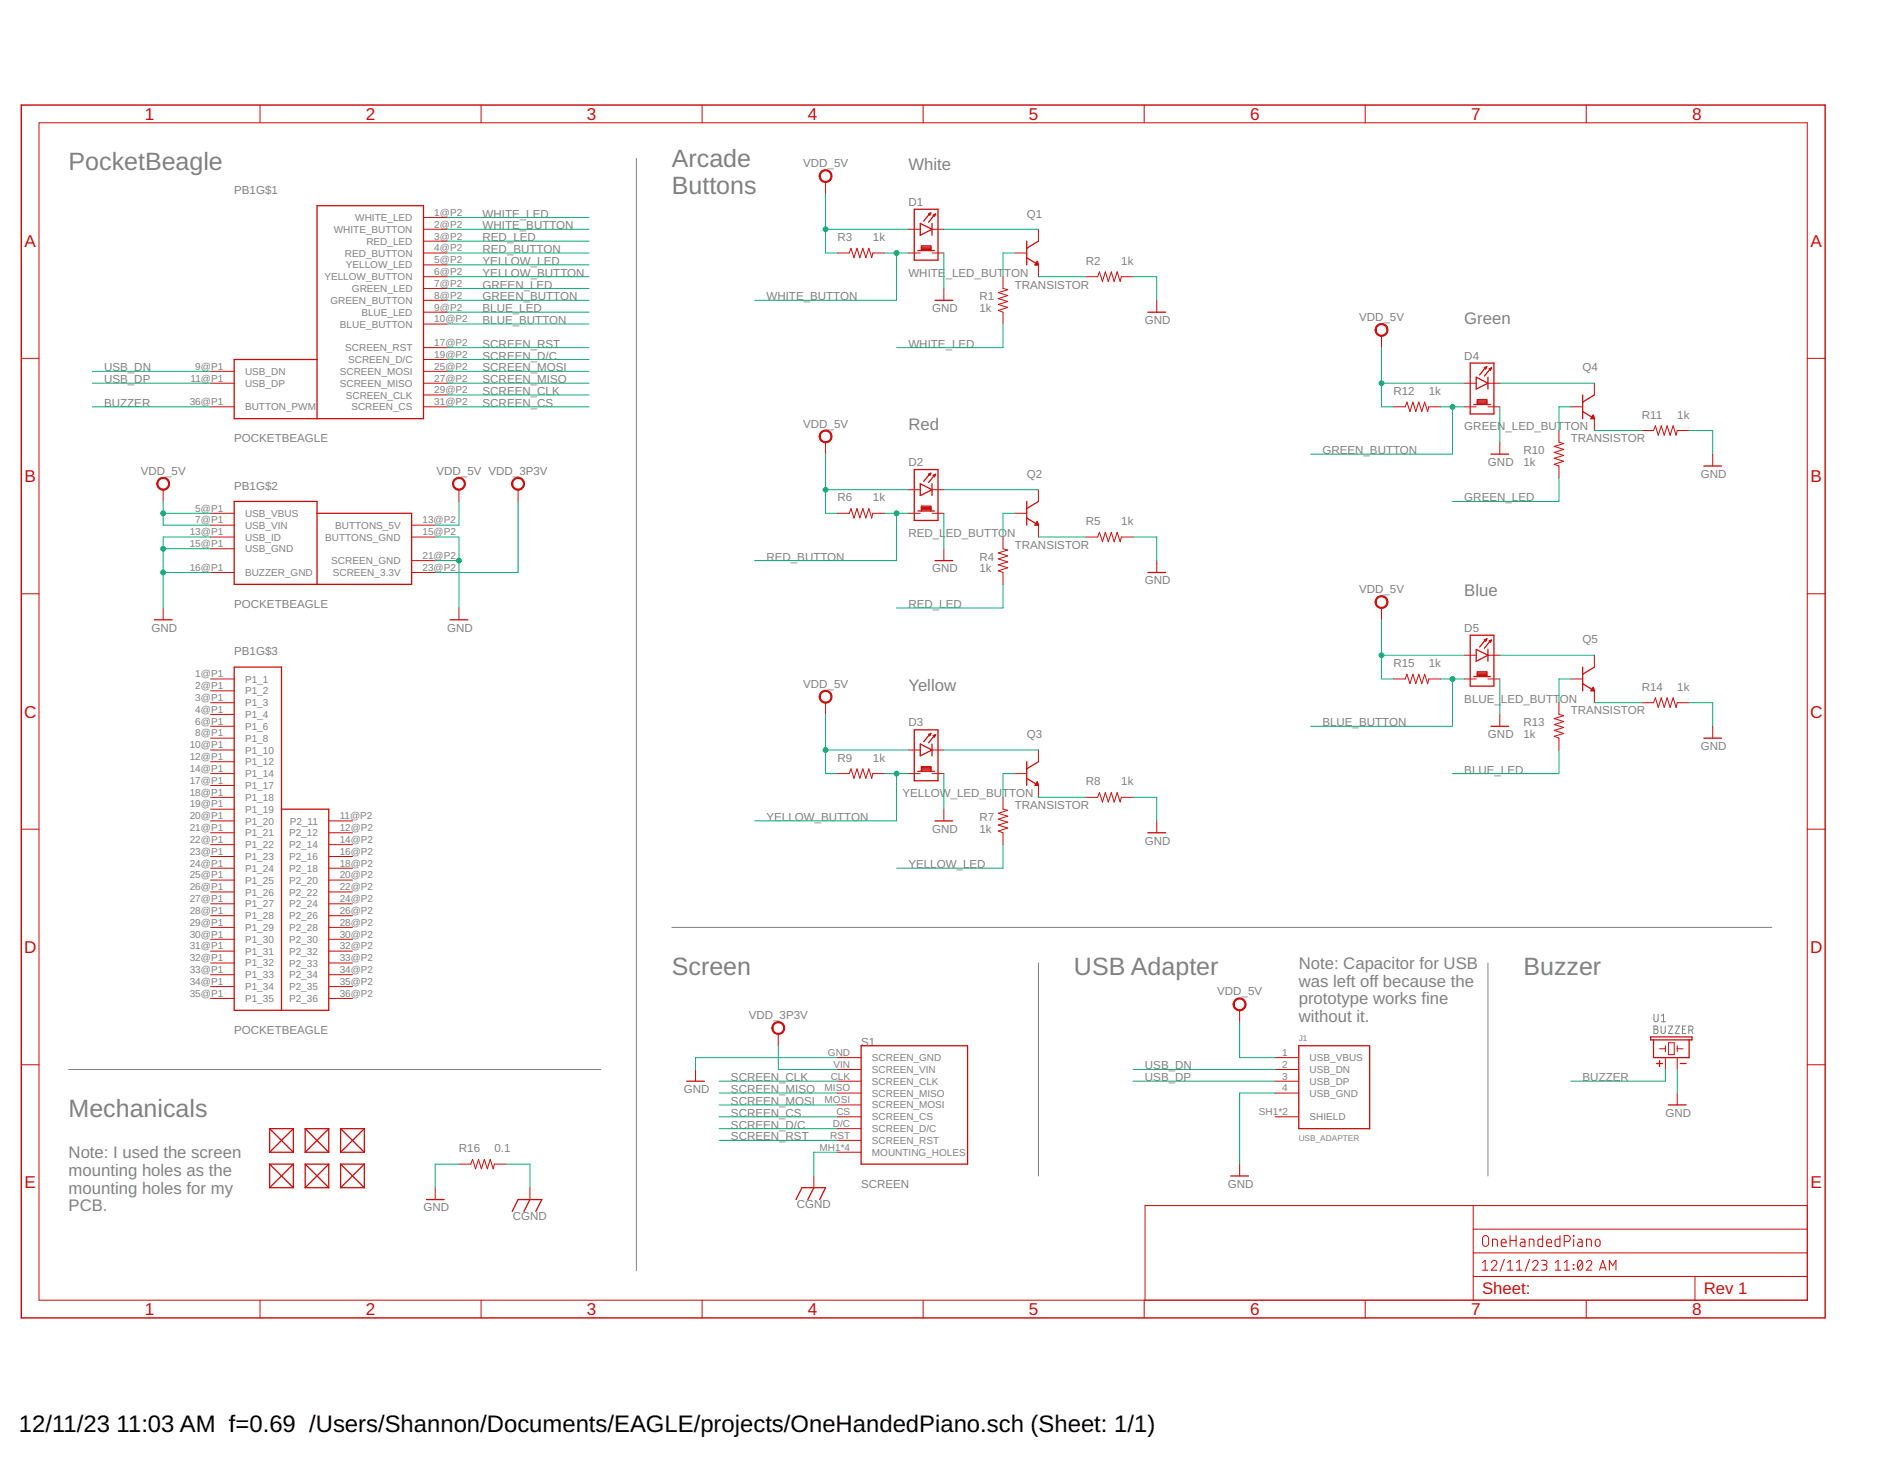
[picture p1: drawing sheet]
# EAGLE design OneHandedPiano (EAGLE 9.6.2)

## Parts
D1  WHITE_LED_BUTTON  LED_BUTTON  [LED_BUTTON]
D2  RED_LED_BUTTON  LED_BUTTON  [LED_BUTTON]
D3  YELLOW_LED_BUTTON  LED_BUTTON  [LED_BUTTON]
D4  GREEN_LED_BUTTON  LED_BUTTON  [LED_BUTTON]
D5  BLUE_LED_BUTTON  LED_BUTTON  [LED_BUTTON]
FUD1  FIDUCIAL  [FIDUCIAL_40MIL]
FUD2  FIDUCIAL  [FIDUCIAL_40MIL]
FUD3  FIDUCIAL  [FIDUCIAL_40MIL]
FUD4  FIDUCIAL  [FIDUCIAL_40MIL]
FUD5  FIDUCIAL  [FIDUCIAL_40MIL]
FUD6  FIDUCIAL  [FIDUCIAL_40MIL]
J1  USB_ADAPTER  [USB_ADAPTER]
PB1  POCKETBEAGLE  [POCKETBEAGLE]
Q1  TRANSISTOR  [TRANSISTOR]
Q2  TRANSISTOR  [TRANSISTOR]
Q3  TRANSISTOR  [TRANSISTOR]
Q4  TRANSISTOR  [TRANSISTOR]
Q5  TRANSISTOR  [TRANSISTOR]
R1  1k  R_R0603  [R0603]
R2  1k  R_R0603  [R0603]
R3  1k  R_R0603  [R0603]
R4  1k  R_R0603  [R0603]
R5  1k  R_R0603  [R0603]
R6  1k  R_R0603  [R0603]
R7  1k  R_R0603  [R0603]
R8  1k  R_R0603  [R0603]
R9  1k  R_R0603  [R0603]
R10  1k  R_R0603  [R0603]
R11  1k  R_R0603  [R0603]
R12  1k  R_R0603  [R0603]
R13  1k  R_R0603  [R0603]
R14  1k  R_R0603  [R0603]
R15  1k  R_R0603  [R0603]
R16  0.1  R_R0805  [R0805]
S1  SCREEN  [SCREEN]
U1  BUZZER  [BUZZER_6.5MM]

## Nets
BLUE_BUTTON: D5.BUTTON1 PB1.10@P2(BLUE_BUTTON) R15.2
BLUE_LED: PB1.9@P2(BLUE_LED) R13.1
BUZZER: PB1.36@P1(BUTTON_PWM) U1.+
CGND: R16.2 S1.MH1(MOUNTING_HOLES) S1.MH2(MOUNTING_HOLES) S1.MH3(MOUNTING_HOLES) S1.MH4(MOUNTING_HOLES)
GND: D1.BUTTON2 D2.BUTTON2 D3.BUTTON2 D4.BUTTON2 D5.BUTTON2 J1.4(USB_GND) PB1.13@P1(USB_ID) PB1.15@P1(USB_GND) PB1.15@P2(BUTTONS_GND) PB1.16@P1(BUZZER_GND) PB1.21@P2(SCREEN_GND) R2.2 R5.2 R8.2 R11.2 R14.2 R16.1 S1.GND(SCREEN_GND) U1.-
GREEN_BUTTON: D4.BUTTON1 PB1.8@P2(GREEN_BUTTON) R12.2
GREEN_LED: PB1.7@P2(GREEN_LED) R10.1
N$1: D1.CATHODE Q1.COLLECTOR
N$2: Q1.BASE R1.2
N$3: Q1.EMITTER R2.1
N$4: D2.CATHODE Q2.COLLECTOR
N$5: Q2.BASE R4.2
N$6: Q2.EMITTER R5.1
N$7: D3.CATHODE Q3.COLLECTOR
N$8: Q3.BASE R7.2
N$9: Q3.EMITTER R8.1
N$10: D4.CATHODE Q4.COLLECTOR
N$11: Q4.BASE R10.2
N$12: Q4.EMITTER R11.1
N$13: D5.CATHODE Q5.COLLECTOR
N$14: Q5.BASE R13.2
N$15: Q5.EMITTER R14.1
RED_BUTTON: D2.BUTTON1 PB1.4@P2(RED_BUTTON) R6.2
RED_LED: PB1.3@P2(RED_LED) R4.1
SCREEN_CLK: PB1.29@P2(SCREEN_CLK) S1.CLK(SCREEN_CLK)
SCREEN_CS: PB1.31@P2(SCREEN_CS) S1.CS(SCREEN_CS)
SCREEN_D/C: PB1.19@P2(SCREEN_D/C) S1.D/C(SCREEN_D/C)
SCREEN_MISO: PB1.27@P2(SCREEN_MISO) S1.MISO(SCREEN_MISO)
SCREEN_MOSI: PB1.25@P2(SCREEN_MOSI) S1.MOSI(SCREEN_MOSI)
SCREEN_RST: PB1.17@P2(SCREEN_RST) S1.RST(SCREEN_RST)
USB_DN: J1.2(USB_DN) PB1.9@P1(USB_DN)
USB_DP: J1.3(USB_DP) PB1.11@P1(USB_DP)
VDD_3P3V: PB1.23@P2(SCREEN_3.3V) S1.VIN(SCREEN_VIN)
VDD_5V: D1.ANODE D2.ANODE D3.ANODE D4.ANODE D5.ANODE J1.1(USB_VBUS) PB1.5@P1(USB_VBUS) PB1.7@P1(USB_VIN) PB1.13@P2(BUTTONS_5V) R3.1 R6.1 R9.1 R12.1 R15.1
WHITE_BUTTON: D1.BUTTON1 PB1.2@P2(WHITE_BUTTON) R3.2
WHITE_LED: PB1.1@P2(WHITE_LED) R1.1
YELLOW_BUTTON: D3.BUTTON1 PB1.6@P2(YELLOW_BUTTON) R9.2
YELLOW_LED: PB1.5@P2(YELLOW_LED) R7.1
Unconnected: FUD1.P$1 FUD2.P$1 FUD3.P$1 FUD4.P$1 FUD5.P$1 FUD6.P$1 J1.SH1(SHIELD) J1.SH2(SHIELD) PB1.1@P1(P1_1) PB1.2@P1(P1_2) PB1.3@P1(P1_3) PB1.4@P1(P1_4) PB1.6@P1(P1_6) PB1.8@P1(P1_8) PB1.10@P1(P1_10) PB1.11@P2(P2_11) PB1.12@P1(P1_12) PB1.12@P2(P2_12) PB1.14@P1(P1_14) PB1.14@P2(P2_14) PB1.16@P2(P2_16) PB1.17@P1(P1_17) PB1.18@P1(P1_18) PB1.18@P2(P2_18) PB1.19@P1(P1_19) PB1.20@P1(P1_20) PB1.20@P2(P2_20) PB1.21@P1(P1_21) PB1.22@P1(P1_22) PB1.22@P2(P2_22) PB1.23@P1(P1_23) PB1.24@P1(P1_24) PB1.24@P2(P2_24) PB1.25@P1(P1_25) PB1.26@P1(P1_26) PB1.26@P2(P2_26) PB1.27@P1(P1_27) PB1.28@P1(P1_28) PB1.28@P2(P2_28) PB1.29@P1(P1_29) PB1.30@P1(P1_30) PB1.30@P2(P2_30) PB1.31@P1(P1_31) PB1.32@P1(P1_32) PB1.32@P2(P2_32) PB1.33@P1(P1_33) PB1.33@P2(P2_33) PB1.34@P1(P1_34) PB1.34@P2(P2_34) PB1.35@P1(P1_35) PB1.35@P2(P2_35) PB1.36@P2(P2_36)

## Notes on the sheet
- PocketBeagle | White
- Arcade
  Buttons
- Green
- Red
- Blue
- Yellow
- Screen | USB Adapter | Buzzer
- Note: Capacitor for USB 
  was left off because the 
  prototype works fine 
  without it.
- Mechanicals
- Note: I used the screen 
  mounting holes as the
  mounting holes for my
  PCB.
